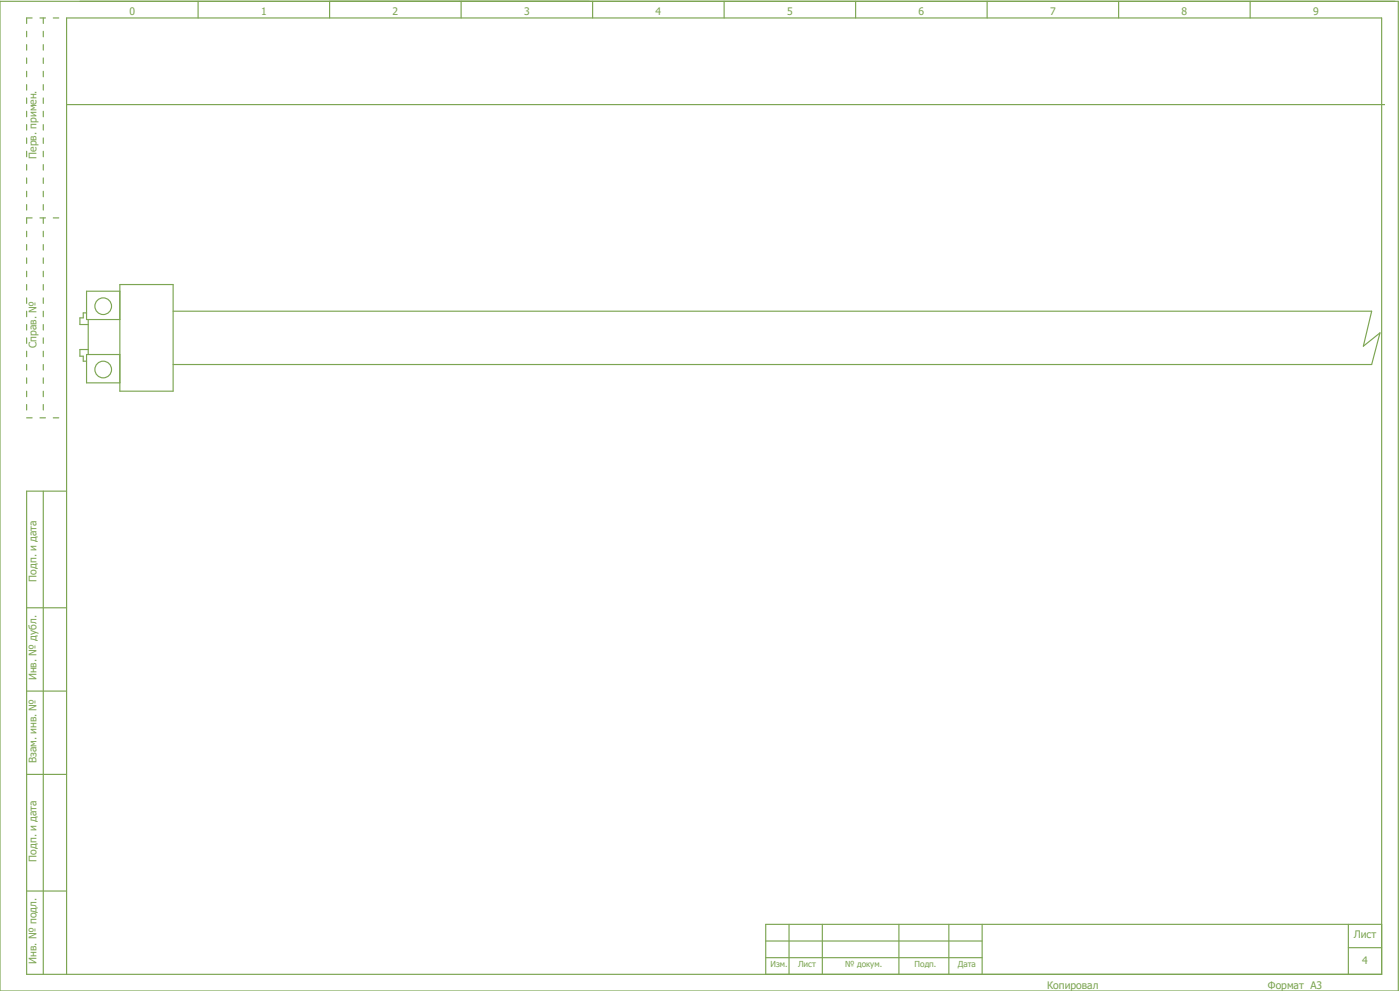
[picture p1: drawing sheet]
<svg xmlns="http://www.w3.org/2000/svg" width="421mm" height="297mm" viewBox="0 0 421 297" stroke-linecap="round" stroke-linejoin="round" font-family="sans-serif">
<g fill="none" stroke="#7ca552" stroke-width=".35">
<path d="M0 .4h420v297h-420zM59.5 .4v5M99 .4v5M138.5 .4v5M178 .4v5M217.5 .4v5M257 .4v5M296.5 .4v5M336 .4v5M375.5 .4v5M20 31.4h396M26 93.9h-1v1.5h-1v2h2.5"/>
<path d="M26.5 95.9v10.5M36 85.4h16v32h-16zM36 87.4h-10v8.5h10M52 93.4h360l-2.5 10.5 5-4-2.5 9.5h-360M26.5 104.9h-2.5v2h1v1.5h1M36 106.4h-10v8.5h10M13 147.4v145M20 147.4h-12v145h407v-287h-395v287M8 182.4h12M8 207.4h12M8 232.4h12M8 267.4h12"/>
<path d="M237 277.4v15M247 277.4v15M270 277.4v15M285 277.4v15M295 277.4v15M405 277.4v15M415 277.4h-185v15M230 287.4h65M230 282.4h65M405 284.4h10"/>
<circle cx="31" cy="91.9" r="2.5"/>
<circle cx="31" cy="110.9" r="2.5"/>
</g>
<path d="M8 5.4h12M8 5.4v120M13 5.4v120M8 65.4h12M8 125.4h12" fill="none" stroke="#7ca552" stroke-width=".35" stroke-dasharray="1.7 2.3"/>
<g font-size="3.1" fill="#7ca552">
<text x="38.9" y="4.6">0</text>
<text x="78.4" y="4.6">1</text>
<text x="117.9" y="4.6">2</text>
<text x="157.4" y="4.6">3</text>
<text x="196.9" y="4.6">4</text>
<text x="236.4" y="4.6">5</text>
<text x="275.9" y="4.6">6</text>
<text x="315.4" y="4.6">7</text>
<text x="354.9" y="4.6">8</text>
<text x="394.4" y="4.6">9</text>
<text x="11" y="47.6" transform="rotate(-90 11 47.6)">Перв. примен.</text>
<text x="11" y="104.4" transform="rotate(-90 11 104.4)">Справ. №</text>
<text x="11" y="174.6" transform="rotate(-90 11 174.6)">Подп. и дата</text>
<text x="11" y="204.2" transform="rotate(-90 11 204.2)">Инв. № дубл.</text>
<text x="11" y="229.1" transform="rotate(-90 11 229.1)">Взам. инв. №</text>
<text x="11" y="258.6" transform="rotate(-90 11 258.6)">Подп. и дата</text>
<text x="406.6" y="281.5">Лист</text>
<text x="11" y="289.2" transform="rotate(-90 11 289.2)">Инв. № подл.</text>
<text x="409.2" y="289.4">4</text>
<text x="314.5" y="296.6">Копировал</text>
<text x="380.9" y="296.6">Формат А3</text>
</g>
<g font-size="2.5" fill="#7ca552">
<text x="231.4" y="290.3">Изм.</text>
<text x="239.7" y="290.3">Лист</text>
<text x="253.8" y="290.3">№ докум.</text>
<text x="274.7" y="290.3">Подп.</text>
<text x="287.7" y="290.3">Дата</text>
</g>
</svg>
